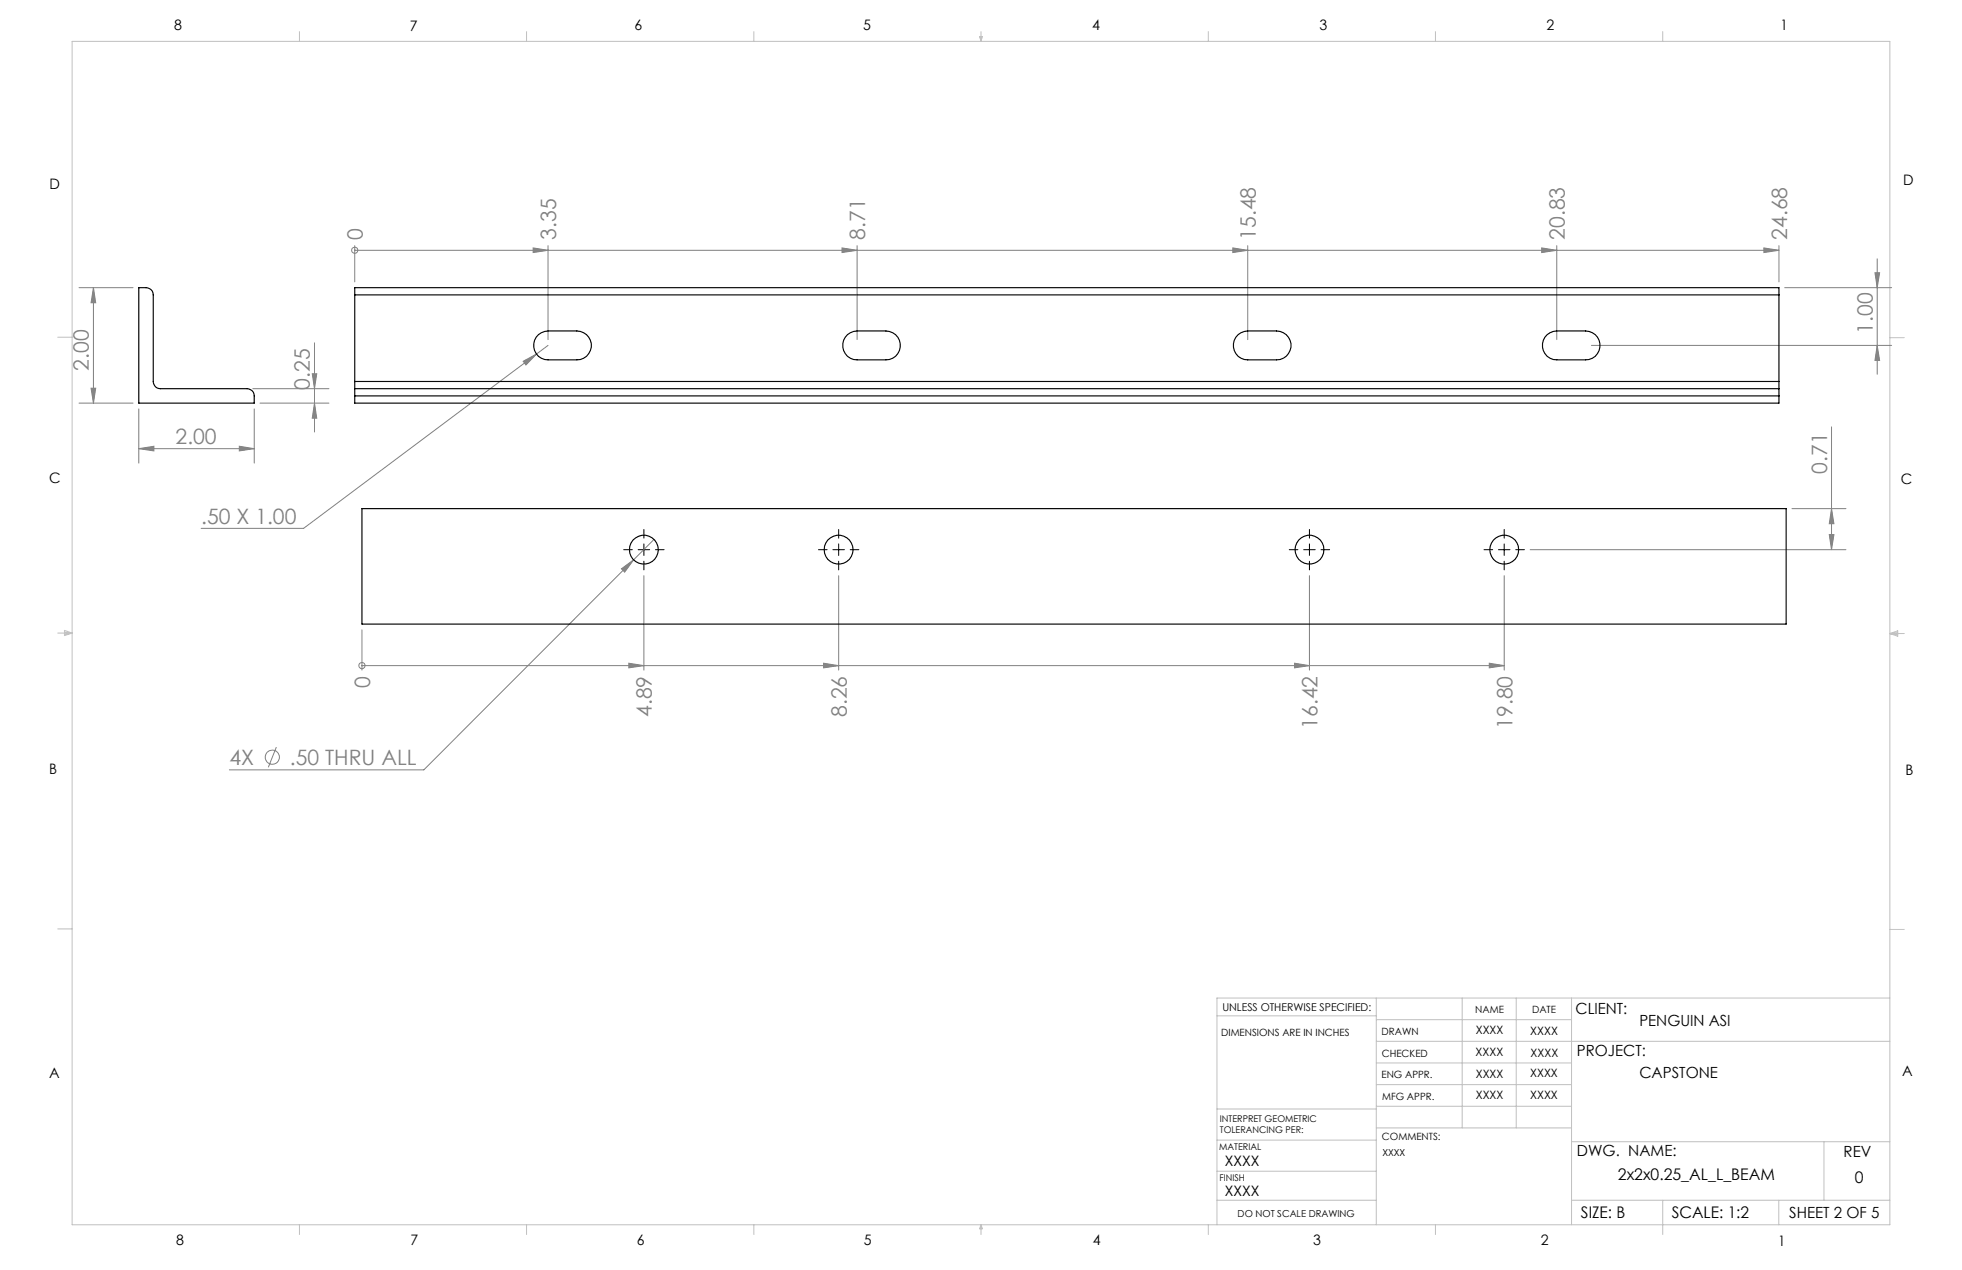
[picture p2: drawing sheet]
<svg xmlns="http://www.w3.org/2000/svg" width="432mm" height="279mm" viewBox="0 0 432 279" stroke-linecap="round" stroke-linejoin="round" font-family="sans-serif">
<g fill="none" stroke="#808080" stroke-width=".22">
<path d="M78.1 55.1h.1M78.1 54v8M78.1 55.1h313.4M117.3 54.5l3.3 .6-3.3 .5zM120.6 54v20.7M185.3 54.5l3.3 .6-3.3 .5zM188.6 54v20.7M271.3 54.5l3.3 .6-3.3 .5zM274.6 54v20.7M339.3 54.5l3.3 .6-3.3 .5zM342.6 54v20.7M388.2 54.5l3.3 .6-3.3 .5z"/>
<path d="M391.5 54v8M413.1 56.9v25.4M17.4 63.3h11.9M20.6 63.3l.5 3.3h-1.1zM20.6 63.3v25.4M69.2 75.4v19.6M115.1 79.5l3-1.6-2.4 2.4zM118.1 77.9l-51.3 38.3h-22.5M120.6 76l-2.5 1.9M350.2 76h66.1M392.8 63.3h23.5M412.6 60h1.1l-.6 3.3z"/>
<path d="M413.1 76l.6 3.3h-1.1zM17.4 88.7h11.9M20 85.4h1.1l-.5 3.3zM30.6 98.7l3.3-.5v1zM30.6 90v11.9M30.6 98.7h25.4M52.7 98.2l3.3 .5-3.3 .5zM55.6 85.5h16.8M56 90v11.9M57.2 88.7h15.2M68.7 82.2h1l-.5 3.3zM69.2 88.7l.5 3.3h-1z"/>
<path d="M403.1 93.9v27M143.9 118.7l-50.6 50.7h-42.8M394.4 111.9h11.9M402.6 117.6h1l-.5 3.3zM403.1 111.9l.5 3.3h-1zM79.7 138.6v8.8M136.8 125.1l2.7-1.9-2 2.7zM141.7 126.6v20.8M184.6 126.6v20.8M288.2 126.6v20.8M331 126.6v20.8M336.8 120.9h69.5"/>
<path d="M79.7 146.4h.1M79.7 146.4h251.3M138.4 145.9l3.3 .5-3.3 .5zM181.3 145.9l3.3 .5-3.3 .5zM284.9 145.9l3.3 .5-3.3 .5zM327.8 145.9l3.2 .5-3.2 .5zM60.8 164.4l-1.7 4.4"/>
<circle cx="78.1" cy="55.1" r=".67"/>
<circle cx="79.7" cy="146.4" r=".68"/>
<circle cx="59.9" cy="166.6" r="1.56"/>
</g>
<g fill="none" stroke="#000" stroke-width=".22">
<path d="M141.7 116.5v1.9M141.7 119.7v2.5M184.6 116.5v1.9M184.6 119.7v2.5M288.2 116.5v1.9M288.2 119.7v2.5M331 116.5v1.9M331 119.7v2.5M137.3 120.9h1.9M140.4 120.9h2.6M141.7 123.5v1.9M144.3 120.9h1.9"/>
<path d="M180.1 120.9h1.9M183.3 120.9h2.5M184.6 123.5v1.9M187.1 120.9h1.9M283.7 120.9h1.9M286.9 120.9h2.6M288.2 123.5v1.9M290.7 120.9h1.9M326.6 120.9h1.9M329.8 120.9h2.5M331 123.5v1.9M333.6 120.9h1.9"/>
</g>
<g fill="none" stroke="#c0c0c0" stroke-width=".22">
<path d="M15.9 9.1h400v260.4h-400zM65.9 6.9v2.2M115.9 6.9v2.2M165.9 6.9v2.2M215.6 8h.6l-.3 1.1zM215.7 8l.2 1.1M215.9 6.9v2.2M216 8l-.1 1.1M265.9 6.9v2.2M315.9 6.9v2.2M365.9 6.9v2.2M12.7 74.2h3.2"/>
<path d="M415.9 74.3h3.2M12.7 139.3h3.2M14.2 139.1l1.7 .2M14.2 138.7l1.7 .6-1.7 .5zM15.9 139.3l-1.7 .3M415.9 139.4h3.2M415.9 139.4l1.8-.6v1.2zM415.9 139.4l1.8 .3M417.7 139.2l-1.8 .2M12.7 204.4h3.2M302.9 219.6v49.9M321.8 219.6v28.5"/>
<path d="M333.7 219.6v28.5M345.9 219.6v49.9M415.9 204.5h3.2M415.9 219.6h-148.1v49.9M267.8 223.5h35.1M302.9 229.1h113M302.9 233.9h43M302.9 224.3h43M302.9 238.6h43M267.8 257.7h35.1M267.8 250.8h35.1M267.8 244h35.1"/>
<path d="M302.9 248.1h43M302.9 243.4h43M345.9 251.2h70M401.4 251.2v12.9M65.9 269.5v2.1M115.9 269.5v2.1M165.9 269.5v2.1M215.9 269.5v2.1M215.9 269.5l.3 .8h-.6zM265.9 269.5v2.1M267.8 264.1h35.1M315.9 269.5v2.1"/>
<path d="M345.9 264.1h70M365.9 264.1v7.5M391.5 264.1v5.4"/>
</g>
<g fill="#808080">
<path d="M117.3 54.5l3.3 .6-3.3 .5zM185.3 54.5l3.3 .6-3.3 .5zM271.3 54.5l3.3 .6-3.3 .5zM339.3 54.5l3.3 .6-3.3 .5zM388.2 54.5l3.3 .6-3.3 .5z"/>
<path d="M138.4 145.9l3.3 .5-3.3 .5zM181.3 145.9l3.3 .5-3.3 .5zM284.9 145.9l3.3 .5-3.3 .5zM327.8 145.9l3.2 .5-3.2 .5z"/>
<path d="M30.6 98.7l3.3-.5v1zM52.7 98.2l3.3 .5-3.3 .5zM115.1 79.5l.6 .8 2.4-2.4zM136.8 125.1l.7 .8 2-2.7z"/>
<path d="M413.1 76l.6 3.3h-1.1zM412.6 60h1.1l-.6 3.3z"/>
<path d="M20.6 63.3l.5 3.3h-1.1zM20 85.4h1.1l-.5 3.3zM68.7 82.2h1l-.5 3.3zM69.2 88.7l.5 3.3h-1zM403.1 111.9l.5 3.3h-1zM402.6 117.6h1l-.5 3.3z"/>
</g>
<g fill="none" stroke="#000" stroke-width=".25">
<path d="M30.6 63.3h1.5a1.57 1.57 0 0 1 1.6 1.6v19a1.57 1.57 0 0 0 1.6 1.6h19.1a1.57 1.57 0 0 1 1.6 1.6v1.6h-25.4zM78.1 64.9v-1.6h313.4v1.6M78.1 64.9v19M78.1 64.9h313.4M118.5 73.6l.6-.4 1.5-.4h6.4a3.2 3.2 0 0 1 3.2 3.2 3.2 3.2 0 0 1-3.2 3.2h-6.4a3.2 3.2 0 0 1-2.9-2.1 3.2 3.2 0 0 1 .8-3.5zM186.5 73.6l1.4-.7 .7-.1h6.4a3.2 3.2 0 0 1 3.1 3.2 3.2 3.2 0 0 1-3.1 3.2h-6.4a3.2 3.2 0 0 1-2.9-2.1 3.2 3.2 0 0 1 .8-3.5zM272.5 73.6l.6-.4 1.5-.4h6.4a3.2 3.2 0 0 1 3.2 3.2 3.2 3.2 0 0 1-3.2 3.2h-6.4a3.2 3.2 0 0 1-3-2.1 3.2 3.2 0 0 1 .9-3.5zM340.5 73.6l1.3-.7 .8-.1h6.4a3.2 3.2 0 0 1 3.1 3.2 3.2 3.2 0 0 1-3.1 3.2h-6.4a3.2 3.2 0 0 1-2.9-2.1 3.2 3.2 0 0 1 .8-3.5zM391.5 64.9v19M78.1 85.5v1.6M78.1 83.9v1.6M78.1 85.5h313.4"/>
<path d="M78.1 87.1v1.6h313.4v-1.6M78.1 87.1h313.4M78.1 83.9h313.4M391.5 85.5v1.6M391.5 83.9v1.6M79.7 111.9h313.4v25.4h-313.4z"/>
<circle cx="141.7" cy="120.9" r="3.2"/>
<circle cx="184.6" cy="120.9" r="3.2"/>
<circle cx="288.2" cy="120.9" r="3.2"/>
<circle cx="331" cy="120.9" r="3.2"/>
</g>
<g font-size="4.7" fill="#808080">
<text x="79.9" y="52.7" transform="rotate(-90 79.9 52.7)">0</text>
<text x="122.4" y="52.7" transform="rotate(-90 122.4 52.7)">3.35</text>
<text x="190.4" y="52.7" transform="rotate(-90 190.4 52.7)">8.71</text>
<text x="276.4" y="52.7" transform="rotate(-90 276.4 52.7)">15.48</text>
<text x="344.4" y="52.7" transform="rotate(-90 344.4 52.7)">20.83</text>
<text x="393.3" y="52.7" transform="rotate(-90 393.3 52.7)">24.68</text>
<text x="412.1" y="73.4" transform="rotate(-90 412.1 73.4)">1.00</text>
<text x="19.6" y="81.6" transform="rotate(-90 19.6 81.6)">2.00</text>
<text x="68.2" y="85.8" transform="rotate(-90 68.2 85.8)">0.25</text>
<text x="38.6" y="97.7">2.00</text>
<text x="402.1" y="104.2" transform="rotate(-90 402.1 104.2)">0.71</text>
<text x="44.3" y="115.2">.50 X 1.00</text>
<text x="81.4" y="151.3" transform="rotate(-90 81.4 151.3)">0</text>
<text x="143.5" y="157.8" transform="rotate(-90 143.5 157.8)">4.89</text>
<text x="186.3" y="157.8" transform="rotate(-90 186.3 157.8)">8.26</text>
<text x="290" y="160.4" transform="rotate(-90 290 160.4)">16.42</text>
<text x="332.8" y="160.4" transform="rotate(-90 332.8 160.4)">19.80</text>
<text x="50.5" y="168.3">4X</text>
<text x="63.8" y="168.3">.50 THRU ALL</text>
</g>
<g font-size="3.5">
<text x="356.1" y="259.6">2x2x0.25_AL_L_BEAM</text>
<text x="408.2" y="260.2">0</text>
<text x="347.9" y="268">SIZE: B</text>
<text x="367.9" y="268">SCALE: 1:2</text>
</g>
<g font-size="3.4">
<text x="346.8" y="223.1">CLIENT:</text>
<text x="360.8" y="225.8">PENGUIN ASI</text>
<text x="347.1" y="232.3">PROJECT:</text>
<text x="360.8" y="237.1">CAPSTONE</text>
<text x="347.1" y="254.2">DWG. NAME:</text>
<text x="405.7" y="254.5">REV</text>
<text x="393.8" y="267.9">SHEET 2 OF 5</text>
</g>
<g font-size="3.2">
<text x="38.3" y="6.7">8</text>
<text x="90.2" y="6.7">7</text>
<text x="139.7" y="6.5">6</text>
<text x="190" y="6.5">5</text>
<text x="240.4" y="6.5">4</text>
<text x="290.4" y="6.7">3</text>
<text x="340.4" y="6.5">2</text>
<text x="391.9" y="6.7">1</text>
<text x="10.9" y="41.6">D</text>
<text x="418.9" y="40.7">D</text>
<text x="10.9" y="106.3">C</text>
<text x="418.4" y="106.4">C</text>
<text x="10.8" y="170.2">B</text>
<text x="419.4" y="170.6">B</text>
<text x="10.8" y="237.2">A</text>
<text x="418.6" y="236.8">A</text>
<text x="269.6" y="256.5">XXXX</text>
<text x="269.6" y="263.2">XXXX</text>
<text x="38.8" y="273.8">8</text>
<text x="90.4" y="273.8">7</text>
<text x="140.2" y="273.8">6</text>
<text x="190.1" y="273.9">5</text>
<text x="240.5" y="273.8">4</text>
<text x="289" y="273.9">3</text>
<text x="339.1" y="273.8">2</text>
<text x="391.4" y="274.1">1</text>
</g>
<g font-size="2.5">
<text x="324.8" y="227.6">XXXX</text>
<text x="336.8" y="227.7">XXXX</text>
<text x="324.8" y="232.3">XXXX</text>
<text x="336.8" y="232.5">XXXX</text>
<text x="324.8" y="237.1">XXXX</text>
<text x="336.8" y="237">XXXX</text>
<text x="324.8" y="241.9">XXXX</text>
<text x="336.8" y="241.8">XXXX</text>
</g>
<text font-size="2.4" x="269" y="222.4">UNLESS OTHERWISE SPECIFIED:</text>
<g font-size="2.2">
<text x="268.8" y="228">DIMENSIONS ARE IN INCHES</text>
<text x="304.1" y="227.7">DRAWN</text>
<text x="324.7" y="222.9">NAME</text>
<text x="337.2" y="222.9">DATE</text>
<text x="304.1" y="232.6">CHECKED</text>
<text x="304" y="237.2">ENG APPR.</text>
<text x="304.2" y="241.9">MFG APPR.</text>
<text x="304.1" y="250.9">COMMENTS:</text>
</g>
<g font-size="2.1">
<text x="304.2" y="254.3">XXXX</text>
<text x="272.4" y="267.8">DO NOT SCALE DRAWING</text>
</g>
<g font-size="2">
<text x="268.5" y="246.8">INTERPRET GEOMETRIC</text>
<text x="268.5" y="249.4">TOLERANCING PER:</text>
<text x="268.3" y="252.9">MATERIAL</text>
<text x="268.4" y="259.7">FINISH</text>
</g>
</svg>
